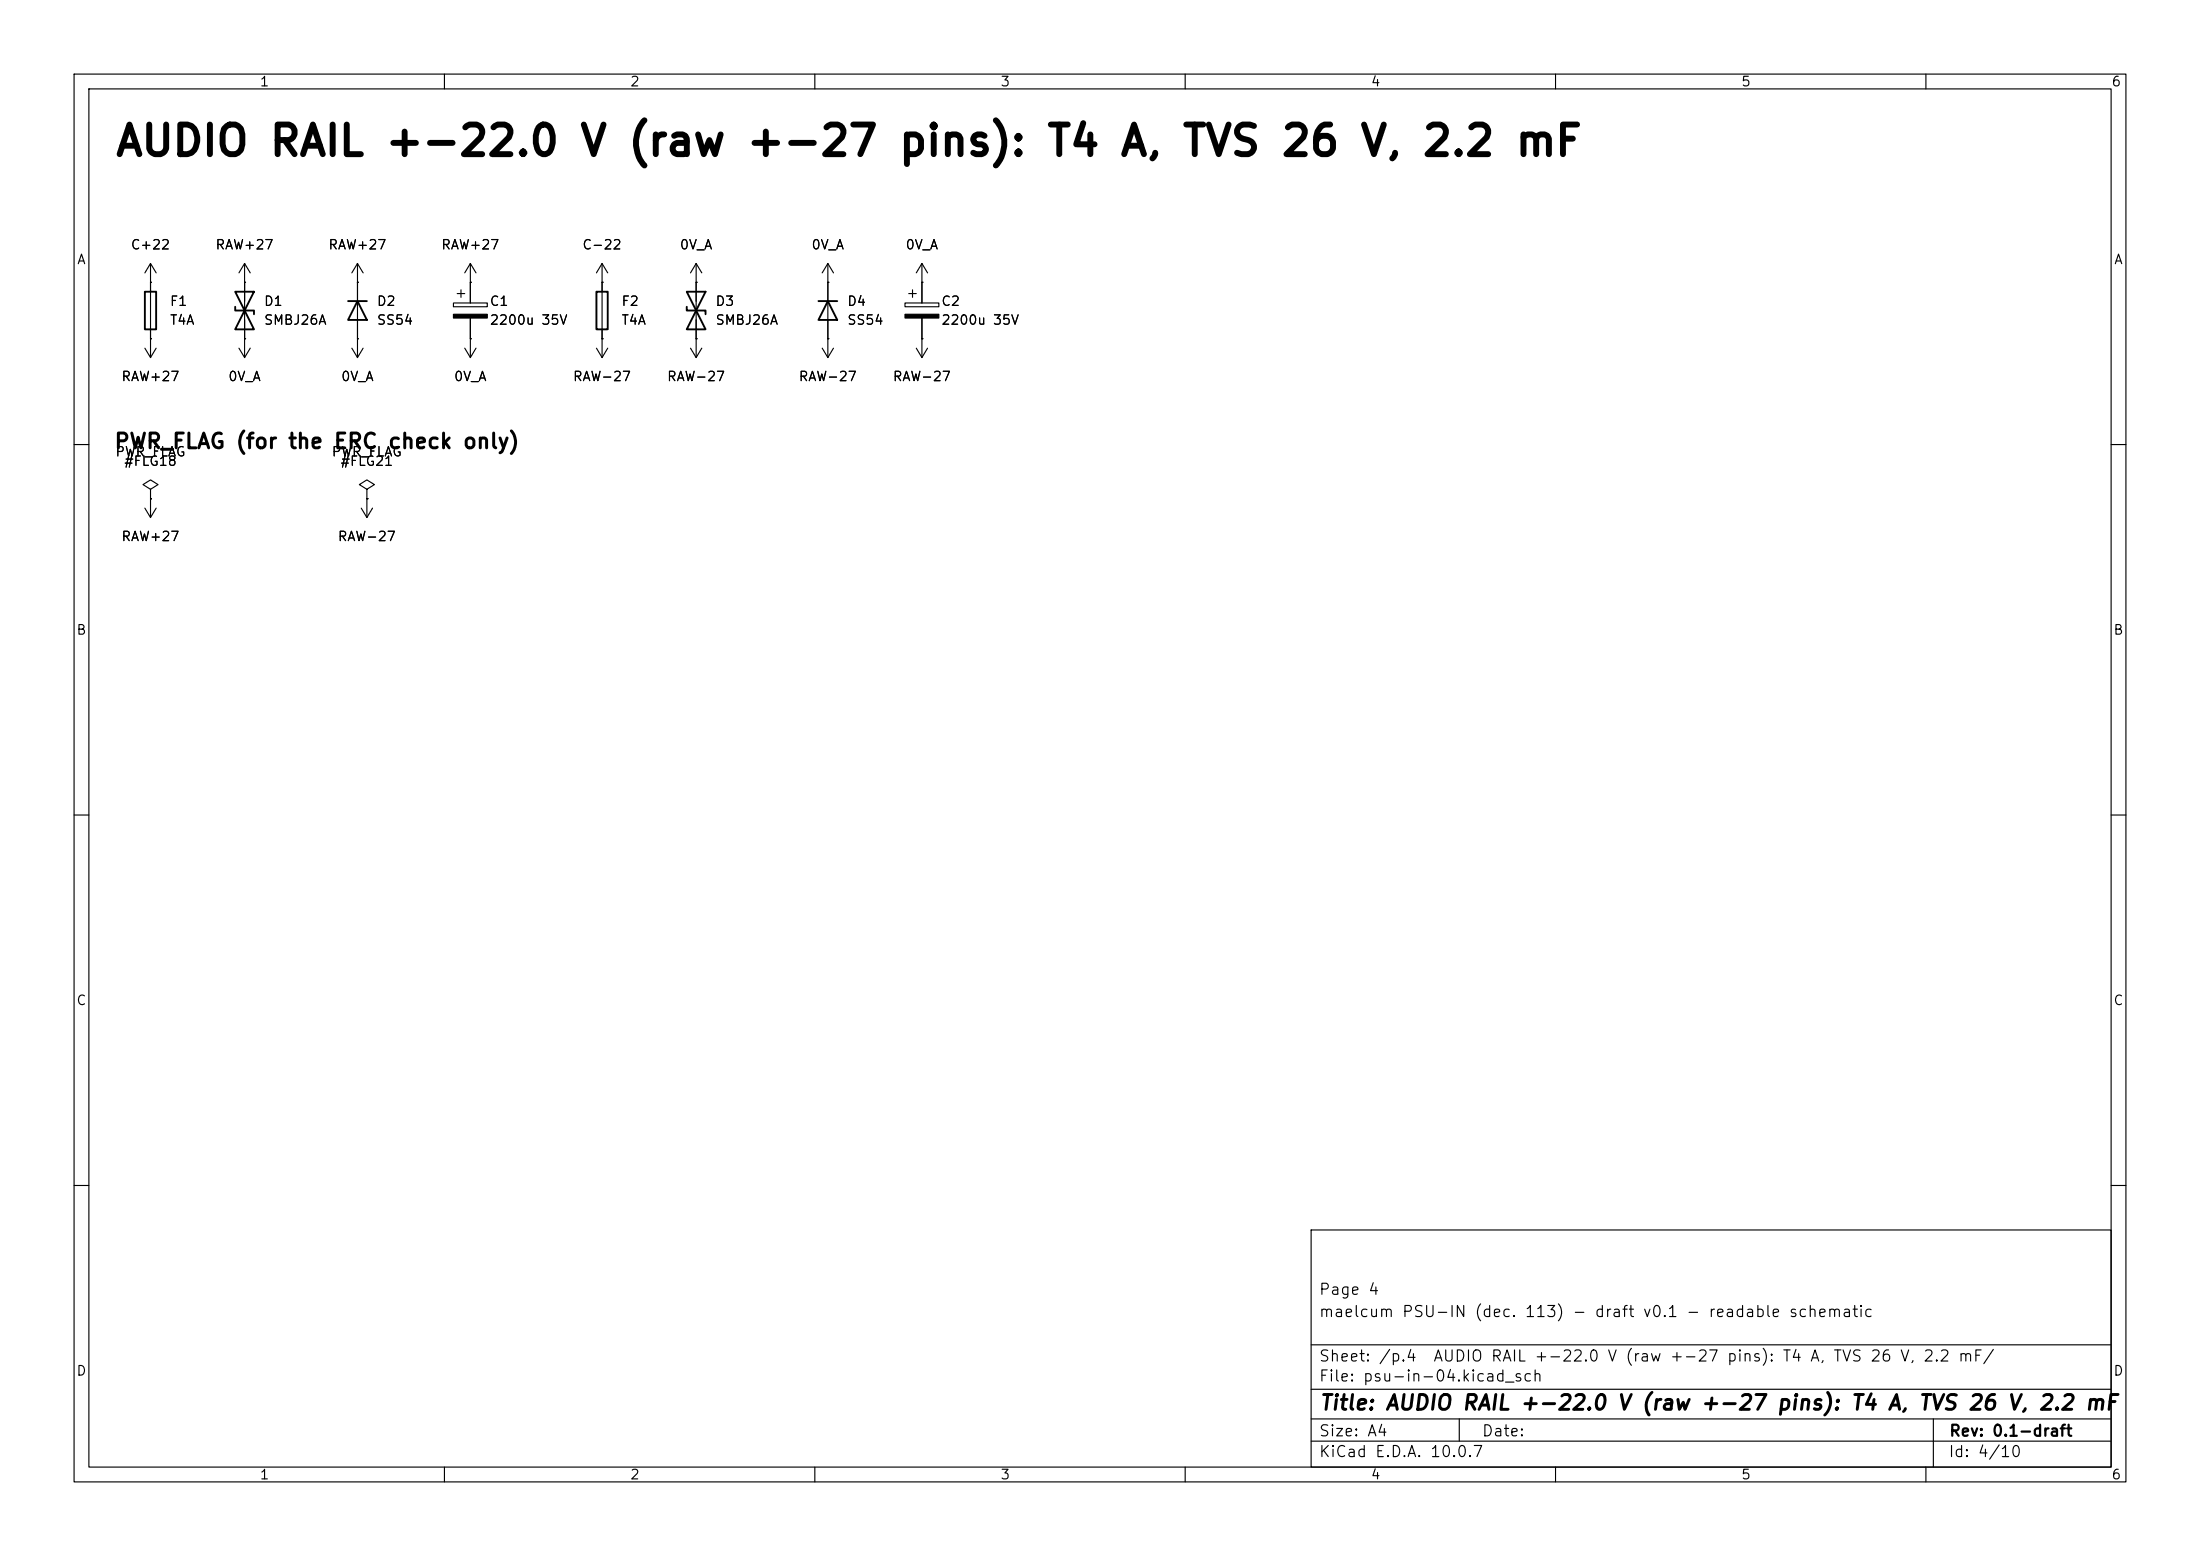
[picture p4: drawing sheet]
<svg xmlns="http://www.w3.org/2000/svg" width="297mm" height="210mm" viewBox="0 0 297 210" stroke-linecap="round" stroke-linejoin="round" font-family="sans-serif">
<g fill="none" stroke="#000" stroke-width=".15">
<path d="M10 10h277v190h-277zM12 12h273v186h-273zM60 10v2M110 10v2M160 10v2M210 10v2M260 10v2M20.3 38.1h.1M20.3 35.6v12.7M20.3 35.6l-.7 1.2M20.3 35.6l.8 1.2M33 38.1h.1"/>
<path d="M33 35.6v12.7M33 35.6l-.7 1.2M33 35.6l.8 1.2M48.3 38.1h.1M48.3 35.6l-.8 1.2M48.3 35.6l.7 1.2M48.3 35.6v12.7M61.7 39.6h1M62.2 39.1v1M63.5 38.1h.1M63.5 35.6l-.8 1.2M63.5 35.6l.8 1.2"/>
<path d="M63.5 35.6v5.3M81.3 38.1h.1M81.3 35.6l-.8 1.2M81.3 35.6l.7 1.2M81.3 35.6v12.7M94 38.1h.1M94 35.6l-.8 1.2M94 35.6l.7 1.2M94 35.6v12.7M111.8 38.1h.1M111.8 35.6v12.7M111.8 35.6l-.8 1.2"/>
<path d="M111.8 35.6l.7 1.2M122.7 39.6h1M123.2 39.1v1M124.5 38.1h.1M124.5 35.6v5.3M124.5 35.6l-.8 1.2M124.5 35.6l.7 1.2M19.6 47l.7 1.3M20.3 45.7h.1M21.1 47l-.8 1.3M32.3 47l.7 1.3M33 45.7h.1"/>
<path d="M33.8 47l-.8 1.3M47.5 47l.8 1.3M48.3 45.7h.1M49 47l-.7 1.3M61.2 40.9h4.6v.5h-4.6zM62.7 47l.8 1.3M63.5 45.7h.1M63.5 42.9v5.4M64.3 47l-.8 1.3M80.5 47l.8 1.3M81.3 45.7h.1M82 47l-.7 1.3"/>
<path d="M93.2 47l.8 1.3M94 45.7h.1M94.7 47l-.7 1.3M111 47l.8 1.3M111.8 45.7h.1M112.5 47l-.7 1.3M122.2 40.9h4.5v.5h-4.5zM123.7 47l.8 1.3M124.5 45.7h.1M124.5 42.9v5.4M125.2 47l-.7 1.3M10 60h2"/>
<path d="M19.6 68.6l.7 1.3M20.3 66l1-.6-1-.6-1 .6 1 .6v1.3M20.3 67.3h.1M20.3 67.3v2.6M21.1 68.6l-.8 1.3M48.8 68.6l.7 1.3M49.5 67.3h.1M49.5 66l1-.6-1-.6-1 .6 1 .6v1.3M49.5 67.3v2.6M50.3 68.6l-.8 1.3M285 60h2M10 110h2"/>
<path d="M285 110h2M10 160h2M177 166h108v32h-108zM285 160h2M60 198v2M110 198v2M160 198v2M177 194.5h108M177 191.5h108M177 187.5h108M177 181.5h108M197 191.5v3"/>
<path d="M210 198v2M260 198v2M261 191.5v6.5"/>
</g>
<path d="M19.6 39.4h1.5v5.1h-1.5zM31.7 39.4l2.6 5.1h-2.6l2.6-5.1zM80.5 39.4h1.5v5.1h-1.5zM92.7 39.4l2.5 5.1h-2.5l2.5-5.1zM31.7 41.4v.5h2.6v.5M47 40.6h2.5M48.3 40.6l1.2 2.6h-2.5zM92.7 41.4v.5h2.5v.5M110.5 40.6h2.5M111.8 40.6l1.2 2.6h-2.5z" fill="none" stroke="#000" stroke-width=".25"/>
<path d="M61.2 42.4h4.6v.5h-4.6zM122.2 42.4h4.5v.5h-4.5z" fill="#000" stroke="#000" stroke-width=".15"/>
<text font-size="4" x="15.4" y="22">AUDIO RAIL +-22.0 V (raw +-27 pins): T4 A, TVS 26 V, 2.2 mF</text>
<g font-size="2">
<text x="15.3" y="61">PWR_FLAG (for the ERC check only)</text>
<text x="178" y="190.8">Title: AUDIO RAIL +-22.0 V (raw +-27 pins): T4 A, TVS 26 V, 2.2 mF</text>
</g>
<g font-size="1.5">
<text x="178" y="178.1">maelcum PSU-IN (dec. 113) - draft v0.1 - readable schematic</text>
<text x="178" y="175.1">Page 4</text>
<text x="178" y="184.1">Sheet: /p.4</text>
<text x="193.4" y="184.1">AUDIO RAIL +-22.0 V (raw +-27 pins): T4 A, TVS 26 V, 2.2 mF/</text>
<text x="178" y="186.8">File: psu-in-04.kicad_sch</text>
<text x="178" y="197">KiCad E.D.A. 10.0.7</text>
<text x="178" y="194.2">Size: A4</text>
<text x="200" y="194.2">Date:</text>
<text x="263" y="197">Id: 4/10</text>
<text x="263" y="194.2">Rev: 0.1-draft</text>
</g>
<g font-size="1.3">
<text x="35" y="12">1</text>
<text x="85" y="12">2</text>
<text x="135" y="12">3</text>
<text x="185" y="12">4</text>
<text x="235" y="12">5</text>
<text x="285" y="12">6</text>
<text x="10.3" y="36">A</text>
<text x="17.6" y="34">C+22</text>
<text x="29" y="34">RAW+27</text>
<text x="44.2" y="34">RAW+27</text>
<text x="59.5" y="34">RAW+27</text>
<text x="78.5" y="34">C-22</text>
<text x="91.7" y="34">0V_A</text>
<text x="109.5" y="34">0V_A</text>
<text x="122.2" y="34">0V_A</text>
<text x="285.3" y="36">A</text>
<text x="22.8" y="41.6">F1</text>
<text x="35.5" y="41.6">D1</text>
<text x="50.8" y="41.6">D2</text>
<text x="66" y="41.6">C1</text>
<text x="83.8" y="41.6">F2</text>
<text x="96.5" y="41.6">D3</text>
<text x="114.3" y="41.6">D4</text>
<text x="127" y="41.6">C2</text>
<text x="22.8" y="44.1">T4A</text>
<text x="35.5" y="44.1">SMBJ26A</text>
<text x="50.8" y="44.1">SS54</text>
<text x="66" y="44.1">2200u 35V</text>
<text x="83.8" y="44.1">T4A</text>
<text x="96.5" y="44.1">SMBJ26A</text>
<text x="114.3" y="44.1">SS54</text>
<text x="127" y="44.1">2200u 35V</text>
<text x="16.3" y="51.8">RAW+27</text>
<text x="30.7" y="51.8">0V_A</text>
<text x="46" y="51.8">0V_A</text>
<text x="61.2" y="51.8">0V_A</text>
<text x="77.3" y="51.8">RAW-27</text>
<text x="90" y="51.8">RAW-27</text>
<text x="107.7" y="51.8">RAW-27</text>
<text x="120.4" y="51.8">RAW-27</text>
<text x="15.5" y="61.9">PWR_FLAG</text>
<text x="16.7" y="63.2">#FLG18</text>
<text x="44.7" y="61.9">PWR_FLAG</text>
<text x="45.9" y="63.2">#FLG21</text>
<text x="16.3" y="73.4">RAW+27</text>
<text x="45.5" y="73.4">RAW-27</text>
<text x="10.2" y="86">B</text>
<text x="285.2" y="86">B</text>
<text x="10.2" y="136">C</text>
<text x="285.2" y="136">C</text>
<text x="10.2" y="186">D</text>
<text x="285.2" y="186">D</text>
<text x="35" y="200">1</text>
<text x="85" y="200">2</text>
<text x="135" y="200">3</text>
<text x="185" y="200">4</text>
<text x="235" y="200">5</text>
<text x="285" y="200">6</text>
</g>
</svg>
